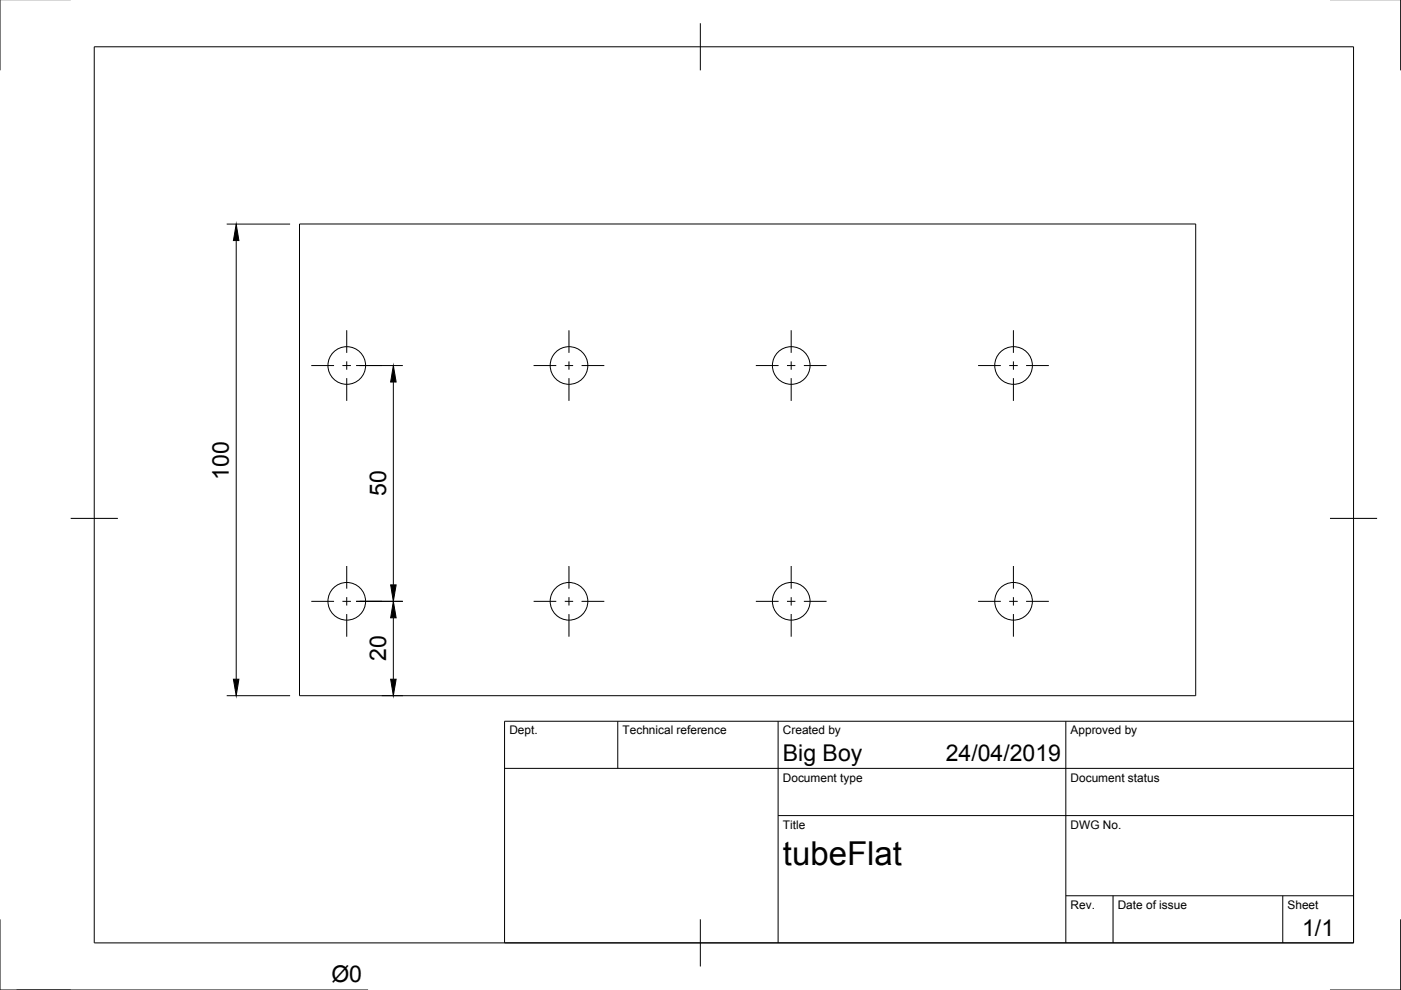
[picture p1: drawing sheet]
<svg xmlns="http://www.w3.org/2000/svg" width="297mm" height="210mm" viewBox="0 0 297 210" stroke-linecap="round" stroke-linejoin="round" font-family="sans-serif">
<!-- layer: Visible -->
<g fill="none" stroke="#000" stroke-width=".21">
<path d="M63.5 47.5h190v100h-190z"/>
<circle cx="73.5" cy="77.5" r="4"/>
<circle cx="120.6" cy="77.5" r="4"/>
<circle cx="167.8" cy="77.5" r="4"/>
<circle cx="214.9" cy="77.5" r="4"/>
<circle cx="73.5" cy="127.5" r="4"/>
<circle cx="120.6" cy="127.5" r="4"/>
<circle cx="167.8" cy="127.5" r="4"/>
<circle cx="214.9" cy="127.5" r="4"/>
</g>
<!-- layer: Border -->
<path d="M0 -.1v15M297 -.1v15M20 9.9h267v190h-267zM148.5 4.9v10M15 109.9h10M282 109.9h10M0 194.9v15h15M148.5 194.9v10M297 194.9v15h-15" fill="none" stroke="#000" stroke-width=".21"/>
<!-- layer: TitleBlock -->
<path d="M107 152.9h180v47h-180zM131 152.9v10M165 152.9v47M226 152.9v47M107 162.9h180M165 172.9h122M226 189.9h61M236 189.9v10M272 189.9v10" fill="none" stroke="#000" stroke-width=".21"/>
<!-- layer: Center Lines -->
<g fill="none" stroke="#000" stroke-width=".21">
<path d="M66 77.5h4.8M72.6 77.5h1.8M73.5 70v4.8M73.5 76.6v1.8M76.2 77.5h4.8M113.1 77.5h4.8M119.7 77.5h1.8M120.6 70v4.8M120.6 76.6v1.8M123.3 77.5h4.8M160.3 77.5h4.8M166.9 77.5h1.7"/>
<path d="M167.7 70v4.8M167.7 76.6v1.8M170.4 77.5h4.8M207.4 77.5h4.8M214 77.5h1.8M214.9 70v4.8M214.9 76.6v1.8M217.6 77.5h4.8M73.5 80.2v4.8M120.6 80.2v4.8M167.7 80.2v4.8M214.9 80.2v4.8"/>
<path d="M66 127.5h4.8M72.6 127.5h1.8M73.5 120v4.8M73.5 126.6v1.8M73.5 130.2v4.8M76.2 127.5h4.8M113.1 127.5h4.8M119.7 127.5h1.8M120.6 120v4.8M120.6 126.6v1.8M120.6 130.2v4.8M123.3 127.5h4.8"/>
<path d="M160.3 127.5h4.8M166.9 127.5h1.7M167.7 120v4.8M167.7 126.6v1.8M167.7 130.2v4.8M170.4 127.5h4.8M207.4 127.5h4.8M214 127.5h1.8M214.9 120v4.8M214.9 126.6v1.8M214.9 130.2v4.8M217.6 127.5h4.8"/>
</g>
<!-- layer: Dimensions -->
<path d="M48.1 47.5h13.4M50.1 51v93M75.5 77.5h9.9M83.4 81v43M75.5 127.5h9.9M83.4 131v13M48.1 147.5h13.4M81 147.5h4.4M3.5 209.9h74.5" fill="none" stroke="#000" stroke-width=".21"/>
<path d="M50.1 47.5l.6 3.5h-1.2zM83.4 77.5l.6 3.5h-1.2zM83.4 127.5l.6 3.5h-1.2zM82.8 124h1.2l-.6 3.5zM49.5 144h1.2l-.6 3.5zM82.8 144h1.2l-.6 3.5z" fill="#000" stroke="#000" stroke-width=".21"/>
<text font-size="7" x="166" y="183.4">tubeFlat</text>
<g font-size="4.9">
<text x="48.5" y="101.7" transform="rotate(-90 48.5 101.7)">100</text>
<text x="81.9" y="105.2" transform="rotate(-90 81.9 105.2)">50</text>
<text x="81.9" y="140.2" transform="rotate(-90 81.9 140.2)">20</text>
<text x="166" y="161.4">Big Boy</text>
<text x="200.5" y="161.4">24/04/2019</text>
<text x="276.1" y="198.6">1/1</text>
<text x="70.3" y="208.3">Ø0</text>
</g>
<g font-size="2.5">
<text x="108" y="155.7">Dept.</text>
<text x="132" y="155.7">Technical reference</text>
<text x="166" y="155.7">Created by</text>
<text x="227" y="155.7">Approved by</text>
<text x="166" y="165.7">Document type</text>
<text x="227" y="165.7">Document status</text>
<text x="166" y="175.7">Title</text>
<text x="227" y="175.7">DWG No.</text>
<text x="227" y="192.7">Rev.</text>
<text x="237" y="192.7">Date of issue</text>
<text x="273" y="192.7">Sheet</text>
</g>
</svg>
